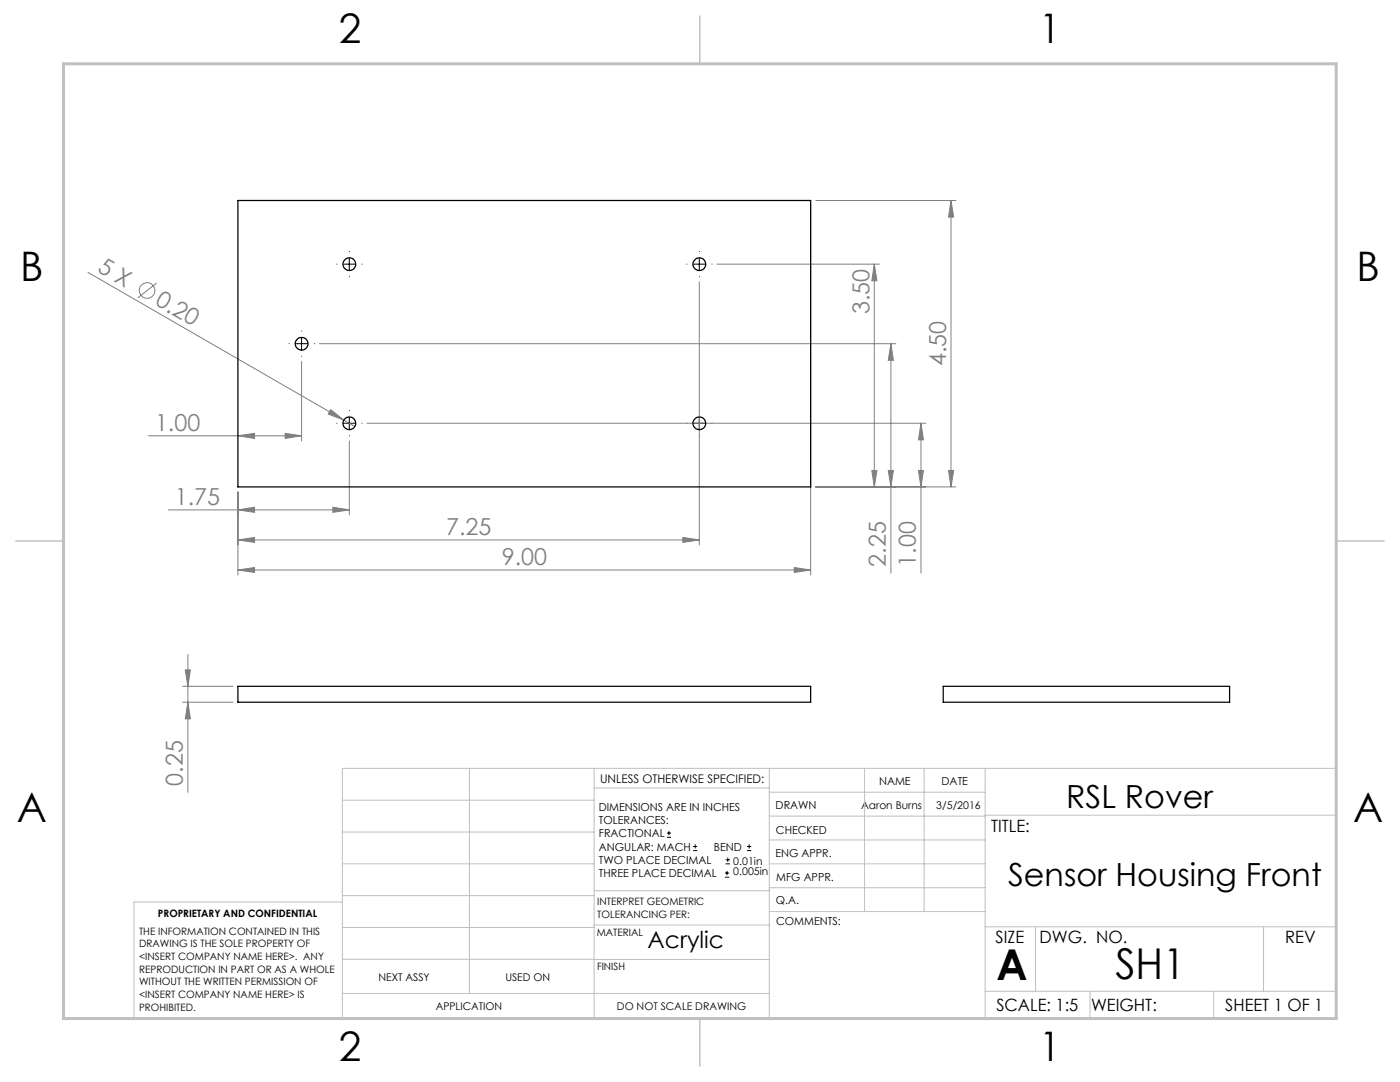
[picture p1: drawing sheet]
<svg xmlns="http://www.w3.org/2000/svg" width="279mm" height="216mm" viewBox="0 0 279 216" stroke-linecap="round" stroke-linejoin="round" font-family="sans-serif">
<g fill="none" stroke="#808080" stroke-width=".2">
<path d="M17.6 54.4l51 29.4M31.3 56.5l-3.8 2.9M139.6 56.2v52.5M143.1 52.7h32.4M161.8 41v73.7M162.8 40h28M174.5 52.7v44.5M174.5 52.7l.5 3.3h-1zM189.8 40v57.2M189.8 40l.5 3.3h-1zM60.2 72.1v15.9M63.7 68.6h115.1"/>
<path d="M177.8 68.6v45.8M177.8 68.6l.5 3.3h-1zM29.6 87h30.6M47.5 87l3.3-.5v1zM47.5 98.2v16.5M56.9 86.5l3.3 .5-3.3 .5zM66 81.7l2.6 2.1-3.1-1.2zM68.6 83.8l2.2 1.3M69.7 88v14.7M73.2 84.5h111.6M162.8 97.2h28M174 93.9h1l-.5 3.3z"/>
<path d="M177.3 93.9h1l-.5 3.3zM183.3 93.9h1l-.5 3.3zM183.8 84.5v29.9M183.8 84.5l.5 3.3h-1zM189.3 93.9h1l-.5 3.3zM33.6 101.7h36.1M47.5 101.7l3.3-.5v1zM47.5 107.7l3.3-.5v1zM47.5 113.7l3.3-.5v1zM47.5 107.7h92.1M47.5 113.7h114.3M66.4 101.2l3.3 .5-3.3 .5z"/>
<path d="M136.3 107.2l3.3 .5-3.3 .5zM158.5 113.2l3.3 .5-3.3 .5zM36.5 136.9h10M37 133.7h1l-.5 3.2zM37.5 130.6v27.5M36.5 140.1h10M37.5 140.1l.5 3.3h-1z"/>
<circle cx="29.4" cy="58" r="1.54"/>
</g>
<g fill="none" stroke="#000" stroke-width=".2">
<path d="M68.5 52.7h2.5M69.7 51.5v2.5M138.3 52.7h2.5M139.6 51.5v2.5M58.9 68.6h2.6M60.2 67.3v2.5M68.5 84.5h2.5M69.7 83.2v2.5M138.3 84.5h2.5M139.6 83.2v2.5M133.1 167.1h.8M133.1 166.2h.8"/>
<path d="M133.5 165.8v.9M138.3 169.7h.8M138.3 168.9h.8M138.7 168.5v.8M144.7 175h.8M144.7 174.2h.8M144.8 172.4h.9M144.8 171.6h.9M145.1 173.8v.8M145.2 171.1v.9M149.1 169.7h.8M149.1 168.9h.8"/>
<path d="M149.5 168.5v.8"/>
</g>
<g fill="none" stroke="#000" stroke-width=".2" stroke-dasharray="15.2 1.3 1.3 1.3">
<path d="M67.2 52.7h.1M69.7 50.2h.1M69.7 55.2h.1M72.2 52.7h.1M137.1 52.7h.1M139.6 50.2h.1M139.6 55.2h.1M142.1 52.7h.1M57.7 68.6h.1M60.2 66.1h.1M60.2 71.1h.1M62.7 68.6h.1"/>
<path d="M67.2 84.4h.1M69.7 81.9h.1M69.7 86.9v.1M72.2 84.4h.1M137.1 84.4h.1M139.6 81.9h.1M139.6 86.9v.1M142.1 84.4h.1"/>
</g>
<g fill="none" stroke="#c0c0c0" stroke-width=".2">
<path d="M68.3 159.7h50.3M93.7 153.3v44.9M118.6 153.3v49.9M118.6 157.2h34.9M153.5 153.3v49.9M153.5 158.1h43.1M172.5 153.3v28.6M184.4 153.3v28.6M196.6 153.3v49.9M68.3 180h-41.6v23.2h240v-49.9h-198.4v49.9M68.3 178.7h50.3M68.3 172.4h50.3"/>
<path d="M68.3 166h50.3M118.6 177.7h35M153.5 167.6h43.1M153.5 162.8h43.1M153.5 172.4h43.1M153.5 177.1h43.1M196.6 162.7h70.1M68.3 198.2h85.2M68.3 191.4l85.2 .1M68.3 185.1h50.3M118.6 184.6h35M153.6 181.9h43"/>
<path d="M196.6 197.8h70.1M196.6 184.9h70.1M206.7 184.9v12.9M217.5 197.8v5.4M242.2 197.8v5.4M252.2 184.9v12.9"/>
</g>
<path d="M139.7 3.2v9.5M3.1 107.9h9.6M266.7 107.9h9.5M139.7 203.2v9.6" fill="none" stroke="#c0c0c0" stroke-width=".3"/>
<path d="M12.7 12.7h254v190.5h-254z" fill="none" stroke="#c0c0c0" stroke-width=".6"/>
<g fill="#808080">
<path d="M66 81.7l2.6 2.1-3.1-1.2z"/>
<path d="M47.5 87l3.3-.5v1zM56.9 86.5l3.3 .5-3.3 .5zM47.5 101.7l3.3-.5v1zM66.4 101.2l3.3 .5-3.3 .5zM47.5 107.7l3.3-.5v1zM136.3 107.2l3.3 .5-3.3 .5zM47.5 113.7l3.3-.5v1zM158.5 113.2l3.3 .5-3.3 .5z"/>
<path d="M174 93.9h1l-.5 3.3zM174.5 52.7l.5 3.3h-1zM177.3 93.9h1l-.5 3.3zM177.8 68.6l.5 3.3h-1zM183.3 93.9h1l-.5 3.3zM183.8 84.5l.5 3.3h-1zM189.3 93.9h1l-.5 3.3zM189.8 40l.5 3.3h-1z"/>
<path d="M37 133.7h1l-.5 3.2zM37.5 140.1l.5 3.3h-1z"/>
</g>
<g fill="none" stroke="#000" stroke-width=".25">
<path d="M47.5 40h114.3v57.2h-114.3zM47.5 136.9h114.3v3.2h-114.3zM188.2 136.9h57.2v3.2h-57.2z"/>
<circle cx="69.7" cy="52.7" r="1.26"/>
<circle cx="139.6" cy="52.7" r="1.26"/>
<circle cx="60.2" cy="68.6" r="1.26"/>
<circle cx="69.7" cy="84.5" r="1.26"/>
<circle cx="139.6" cy="84.5" r="1.26"/>
</g>
<g font-size="8.5">
<text x="198.9" y="195.5">A</text>
<text x="222.6" y="195.4">SH1</text>
</g>
<g font-size="8.1">
<text x="67.6" y="8.5">2</text>
<text x="207.3" y="8.5">1</text>
<text x="4" y="56.2">B</text>
<text x="270.7" y="56.2">B</text>
<text x="3.3" y="164.1">A</text>
<text x="270" y="164.1">A</text>
<text x="67.6" y="211.7">2</text>
<text x="207.3" y="211.7">1</text>
</g>
<g font-size="6.3">
<text x="212.8" y="161.2">RSL Rover</text>
<text x="201.2" y="176.9">Sensor Housing Front</text>
</g>
<g font-size="4.7" fill="#808080">
<text x="19.2" y="54.1" transform="rotate(30 19.2 54.1)">5 X</text>
<text x="30.7" y="60.7" transform="rotate(30 30.7 60.7)">0.20</text>
<text x="173.5" y="62.7" transform="rotate(-90 173.5 62.7)">3.50</text>
<text x="188.8" y="73.1" transform="rotate(-90 188.8 73.1)">4.50</text>
<text x="30.9" y="85.9">1.00</text>
<text x="34.9" y="100.7">1.75</text>
<text x="89" y="106.7">7.25</text>
<text x="100.1" y="112.7">9.00</text>
<text x="176.8" y="113.1" transform="rotate(-90 176.8 113.1)">2.25</text>
<text x="182.8" y="113.1" transform="rotate(-90 182.8 113.1)">1.00</text>
<text x="36.5" y="156.8" transform="rotate(-90 36.5 156.8)">0.25</text>
</g>
<text font-size="4.7" x="129.3" y="189.2">Acrylic</text>
<g font-size="3.4">
<text x="197.8" y="166">TITLE:</text>
<text x="198.7" y="188.1">SIZE</text>
<text x="207.5" y="188.1">DWG. NO.</text>
<text x="256.5" y="188.2">REV</text>
<text x="198.8" y="201.7">SCALE: 1:5</text>
<text x="217.7" y="201.8">WEIGHT:</text>
<text x="244.5" y="201.7">SHEET 1 OF 1</text>
</g>
<text font-size="2.4" x="119.8" y="156.2">UNLESS OTHERWISE SPECIFIED:</text>
<g font-size="2.2">
<text x="119.5" y="161.8">DIMENSIONS ARE IN INCHES</text>
<text x="154.8" y="161.4">DRAWN</text>
<text x="175.4" y="156.6">NAME</text>
<text x="187.9" y="156.7">DATE</text>
<text x="119.5" y="164.4">TOLERANCES:</text>
<text x="119.5" y="167.1">FRACTIONAL</text>
<text x="154.9" y="166.3">CHECKED</text>
<text x="119.5" y="169.7">ANGULAR: MACH</text>
<text x="119.5" y="172.4">TWO PLACE DECIMAL</text>
<text x="142.5" y="169.7">BEND</text>
<text x="154.8" y="171">ENG APPR.</text>
<text x="119.5" y="175">THREE PLACE DECIMAL</text>
<text x="154.9" y="175.7">MFG APPR.</text>
<text x="154.9" y="180.4">Q.A.</text>
<text x="154.9" y="184.6">COMMENTS:</text>
</g>
<g font-size="2.1">
<text x="171.8" y="161.5">Aaron Burns</text>
<text x="186.9" y="161.5">3/5/2016</text>
<text x="146.4" y="172.5">0.01in</text>
<text x="146.4" y="174.7">0.005in</text>
<text x="75.5" y="195.7">NEXT ASSY</text>
<text x="100.9" y="195.7">USED ON</text>
<text x="86.9" y="201.5">APPLICATION</text>
<text x="123.1" y="201.6">DO NOT SCALE DRAWING</text>
</g>
<g font-size="2">
<text x="31.5" y="182.9">PROPRIETARY AND CONFIDENTIAL</text>
<text x="119.2" y="180.6">INTERPRET GEOMETRIC</text>
<text x="119.2" y="183.1">TOLERANCING PER:</text>
<text x="27.8" y="186.5">THE INFORMATION CONTAINED IN THIS</text>
<text x="27.8" y="189">DRAWING IS THE SOLE PROPERTY OF</text>
<text x="27.8" y="191.6">&lt;INSERT COMPANY NAME HERE&gt;. ANY</text>
<text x="119.1" y="186.7">MATERIAL</text>
<text x="27.8" y="194.1">REPRODUCTION IN PART OR AS A WHOLE</text>
<text x="27.8" y="196.6">WITHOUT THE WRITTEN PERMISSION OF</text>
<text x="119.1" y="193.5">FINISH</text>
<text x="27.8" y="199.1">&lt;INSERT COMPANY NAME HERE&gt; IS</text>
<text x="27.8" y="201.7">PROHIBITED.</text>
</g>
</svg>
